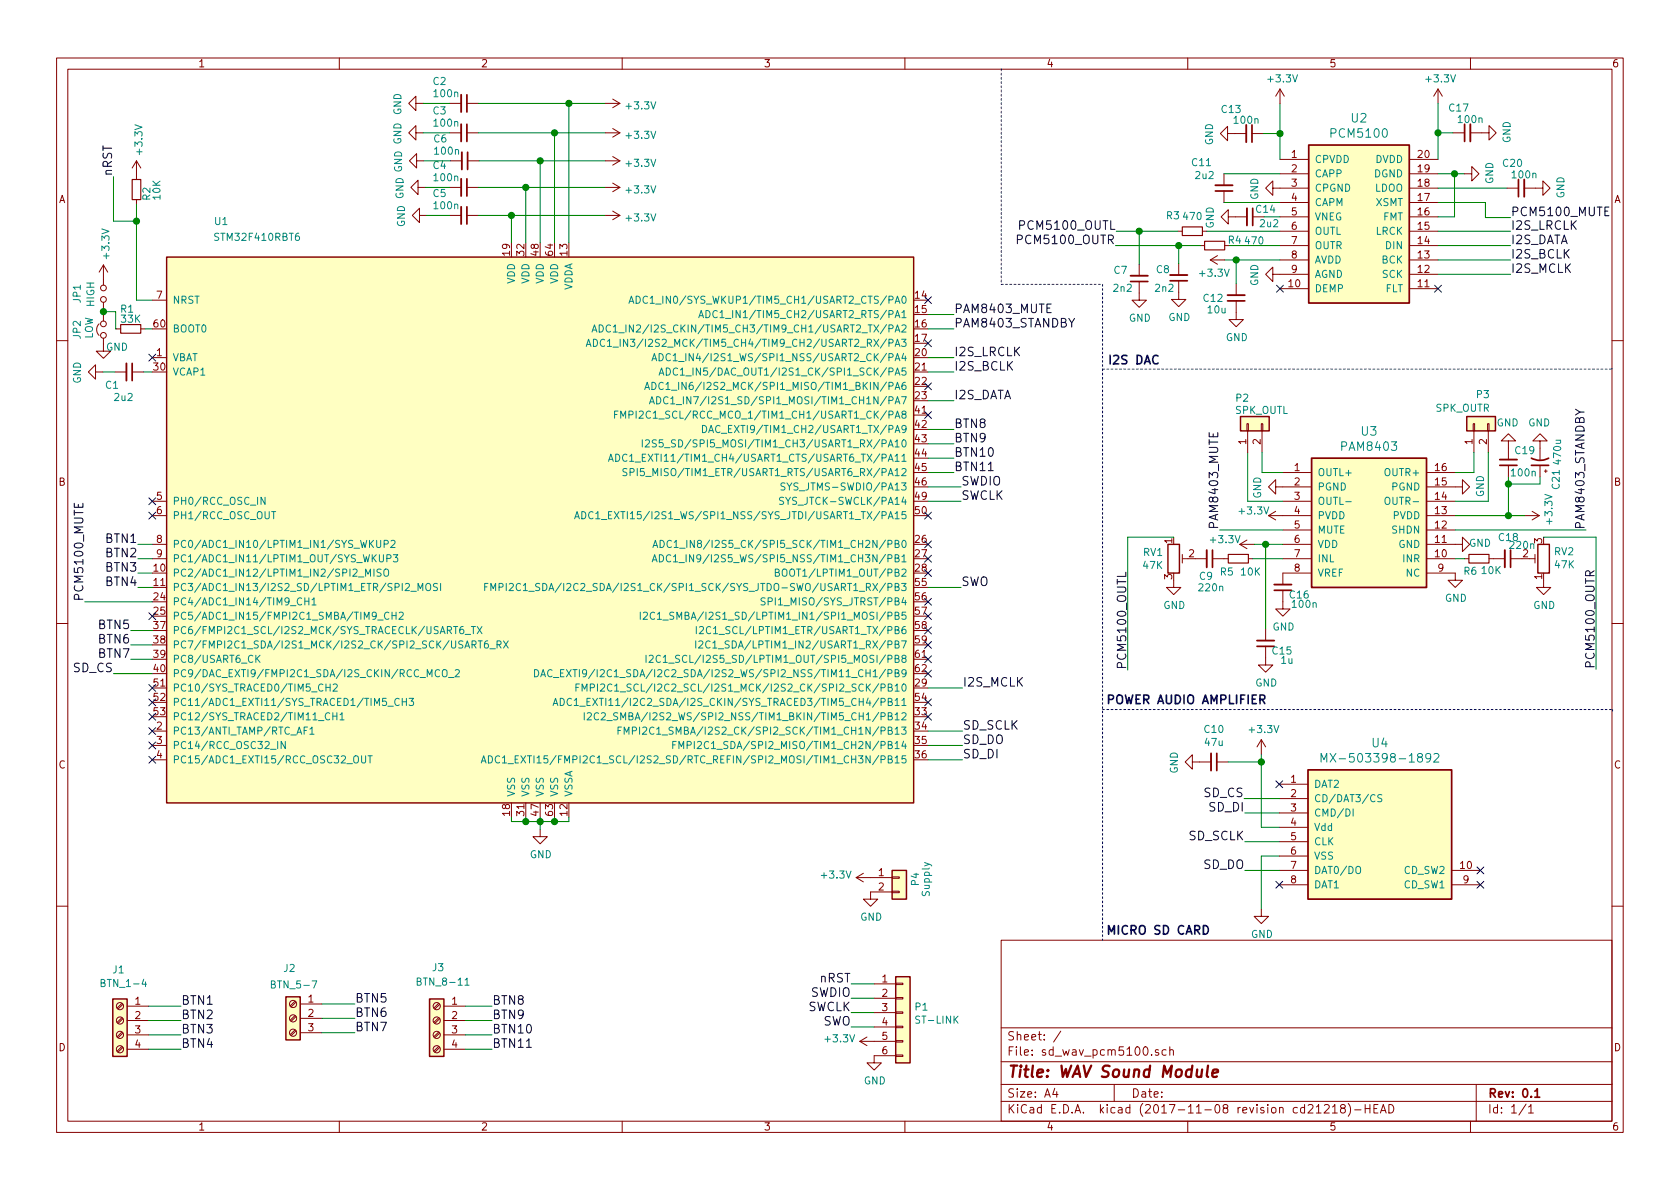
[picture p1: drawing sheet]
EESchema Schematic File Version 4
EELAYER 26 0
EELAYER END
$Descr A4 11693 8268
encoding utf-8
Sheet 1 1
Title "WAV Sound Module"
Date ""
Rev "0.1"
Comp ""
Comment1 ""
Comment2 ""
Comment3 ""
Comment4 ""
$EndDescr
$Comp
L sd_wav_pcm5100-archive:STM32F410RBTx U1
U 1 1
P 3760 3680
F 0 "U1" H 1540 5830 50  0000 C CNN
F 1 "STM32F410RBT6" H 1790 5720 50  0000 C CNN
F 2 "Housings_QFP:LQFP-64_10x10mm_Pitch0.5mm" H 3760 5766 50  0001 C CNN
F 3 "" H 3760 3680 50  0000 C CNN
	1    3760 3680
	1    0    0    -1  
$EndComp
$Comp
L sd_wav_pcm5100-archive:GND #PWR01
U 1 1
P 3760 5765
F 0 "#PWR01" H 3760 5515 50  0001 C CNN
F 1 "GND" H 3765 5592 50  0000 C CNN
F 2 "" H 3760 5765 50  0000 C CNN
F 3 "" H 3760 5765 50  0000 C CNN
	1    3760 5765
	1    0    0    -1  
$EndComp
Wire Wire Line
	3560 5680 3560 5710
Wire Wire Line
	3560 5710 3660 5710
Wire Wire Line
	3960 5710 3960 5680
Wire Wire Line
	3860 5680 3860 5710
Connection ~ 3860 5710
Wire Wire Line
	3760 5680 3760 5710
Connection ~ 3760 5710
Wire Wire Line
	3660 5680 3660 5710
Connection ~ 3660 5710
$Comp
L sd_wav_pcm5100-archive:MX-503398-1892 U4
U 1 1
P 9595 5765
F 0 "U4" H 9605 6370 60  0000 C CNN
F 1 "MX-503398-1892" H 9605 6264 60  0000 C CNN
F 2 "myfootprints:MX-503398-1892" H 8905 6080 60  0001 C CNN
F 3 "" H 8905 6080 60  0001 C CNN
	1    9595 5765
	1    0    0    -1  
$EndComp
$Comp
L sd_wav_pcm5100-archive:C_Small C5
U 1 1
P 3230 1490
F 0 "C5" V 3075 1320 50  0000 C CNN
F 1 "100n" V 3160 1365 50  0000 C CNN
F 2 "Capacitors_SMD:C_0603_HandSoldering" H 3230 1490 50  0001 C CNN
F 3 "" H 3230 1490 50  0000 C CNN
	1    3230 1490
	0    1    1    0   
$EndComp
$Comp
L sd_wav_pcm5100-archive:C_Small C4
U 1 1
P 3230 1295
F 0 "C4" V 3075 1125 50  0000 C CNN
F 1 "100n" V 3160 1170 50  0000 C CNN
F 2 "Capacitors_SMD:C_0603_HandSoldering" H 3230 1295 50  0001 C CNN
F 3 "" H 3230 1295 50  0000 C CNN
	1    3230 1295
	0    1    1    0   
$EndComp
$Comp
L sd_wav_pcm5100-archive:C_Small C6
U 1 1
P 3235 1110
F 0 "C6" V 3080 940 50  0000 C CNN
F 1 "100n" V 3165 985 50  0000 C CNN
F 2 "Capacitors_SMD:C_0603_HandSoldering" H 3235 1110 50  0001 C CNN
F 3 "" H 3235 1110 50  0000 C CNN
	1    3235 1110
	0    1    1    0   
$EndComp
$Comp
L sd_wav_pcm5100-archive:C_Small C3
U 1 1
P 3230 915
F 0 "C3" V 3075 745 50  0000 C CNN
F 1 "100n" V 3160 790 50  0000 C CNN
F 2 "Capacitors_SMD:C_0603_HandSoldering" H 3230 915 50  0001 C CNN
F 3 "" H 3230 915 50  0000 C CNN
	1    3230 915 
	0    1    1    0   
$EndComp
$Comp
L sd_wav_pcm5100-archive:GND #PWR02
U 1 1
P 2970 1490
F 0 "#PWR02" H 2970 1240 50  0001 C CNN
F 1 "GND" H 2975 1317 50  0000 C CNN
F 2 "" H 2970 1490 50  0000 C CNN
F 3 "" H 2970 1490 50  0000 C CNN
	1    2970 1490
	0    1    1    0   
$EndComp
$Comp
L sd_wav_pcm5100-archive:GND #PWR03
U 1 1
P 2960 1295
F 0 "#PWR03" H 2960 1045 50  0001 C CNN
F 1 "GND" H 2965 1122 50  0000 C CNN
F 2 "" H 2960 1295 50  0000 C CNN
F 3 "" H 2960 1295 50  0000 C CNN
	1    2960 1295
	0    1    1    0   
$EndComp
$Comp
L sd_wav_pcm5100-archive:GND #PWR04
U 1 1
P 2950 1110
F 0 "#PWR04" H 2950 860 50  0001 C CNN
F 1 "GND" H 2955 937 50  0000 C CNN
F 2 "" H 2950 1110 50  0000 C CNN
F 3 "" H 2950 1110 50  0000 C CNN
	1    2950 1110
	0    1    1    0   
$EndComp
$Comp
L sd_wav_pcm5100-archive:GND #PWR05
U 1 1
P 2945 915
F 0 "#PWR05" H 2945 665 50  0001 C CNN
F 1 "GND" H 2950 742 50  0000 C CNN
F 2 "" H 2945 915 50  0000 C CNN
F 3 "" H 2945 915 50  0000 C CNN
	1    2945 915 
	0    1    1    0   
$EndComp
$Comp
L sd_wav_pcm5100-archive:C_Small C2
U 1 1
P 3230 710
F 0 "C2" V 3075 540 50  0000 C CNN
F 1 "100n" V 3160 585 50  0000 C CNN
F 2 "Capacitors_SMD:C_0603_HandSoldering" H 3230 710 50  0001 C CNN
F 3 "" H 3230 710 50  0000 C CNN
	1    3230 710 
	0    1    1    0   
$EndComp
$Comp
L sd_wav_pcm5100-archive:GND #PWR06
U 1 1
P 2945 710
F 0 "#PWR06" H 2945 460 50  0001 C CNN
F 1 "GND" H 2950 537 50  0000 C CNN
F 2 "" H 2945 710 50  0000 C CNN
F 3 "" H 2945 710 50  0000 C CNN
	1    2945 710 
	0    1    1    0   
$EndComp
Wire Wire Line
	3130 710  2945 710 
Wire Wire Line
	2945 915  3130 915 
Wire Wire Line
	3135 1110 2950 1110
Wire Wire Line
	3130 1295 2960 1295
Wire Wire Line
	3130 1490 2970 1490
Wire Wire Line
	3330 1490 3560 1490
Wire Wire Line
	3560 1490 3560 1680
Wire Wire Line
	3330 1295 3660 1295
Wire Wire Line
	3660 1295 3660 1680
Wire Wire Line
	3335 1110 3760 1110
Wire Wire Line
	3760 1110 3760 1680
Wire Wire Line
	3860 1680 3860 915 
Wire Wire Line
	3330 915  3860 915 
Wire Wire Line
	3330 710  3960 710 
Wire Wire Line
	3960 710  3960 1680
$Comp
L sd_wav_pcm5100-archive:C_Small C1
U 1 1
P 900 2580
F 0 "C1" V 990 2460 50  0000 C CNN
F 1 "2u2" V 1075 2540 50  0000 C CNN
F 2 "Capacitors_SMD:C_0603_HandSoldering" H 900 2580 50  0001 C CNN
F 3 "" H 900 2580 50  0000 C CNN
	1    900  2580
	0    1    1    0   
$EndComp
Wire Wire Line
	1060 2580 1000 2580
$Comp
L sd_wav_pcm5100-archive:GND #PWR07
U 1 1
P 715 2580
F 0 "#PWR07" H 715 2330 50  0001 C CNN
F 1 "GND" H 720 2407 50  0000 C CNN
F 2 "" H 715 2580 50  0000 C CNN
F 3 "" H 715 2580 50  0000 C CNN
	1    715  2580
	0    1    1    0   
$EndComp
Wire Wire Line
	800  2580 715  2580
$Comp
L sd_wav_pcm5100-archive:PCM5100 U2
U 1 1
P 9460 1550
F 0 "U2" H 9460 2290 60  0000 C CNN
F 1 "PCM5100" H 9460 2184 60  0000 C CNN
F 2 "Housings_SSOP:TSSOP-20_4.4x6.5mm_Pitch0.65mm" H 8910 2000 60  0001 C CNN
F 3 "" H 8910 2000 60  0001 C CNN
	1    9460 1550
	1    0    0    -1  
$EndComp
NoConn ~ 8905 5450
NoConn ~ 8905 6150
Wire Wire Line
	8905 5550 8660 5550
Text Label 8660 5550 2    60   ~ 0
SD_CS
Wire Wire Line
	8905 5650 8665 5650
Wire Wire Line
	8780 5750 8905 5750
Wire Wire Line
	8780 5240 8780 5295
Wire Wire Line
	8905 5850 8665 5850
Wire Wire Line
	8905 5950 8780 5950
Wire Wire Line
	8905 6050 8665 6050
Text Label 8665 5650 2    60   ~ 0
SD_DI
Text Label 8665 5850 2    60   ~ 0
SD_SCLK
Text Label 8665 6050 2    60   ~ 0
SD_DO
Wire Wire Line
	8780 5950 8780 6320
$Comp
L sd_wav_pcm5100-archive:GND #PWR08
U 1 1
P 8780 6320
F 0 "#PWR08" H 8780 6070 50  0001 C CNN
F 1 "GND" H 8785 6147 50  0000 C CNN
F 2 "" H 8780 6320 50  0000 C CNN
F 3 "" H 8780 6320 50  0000 C CNN
	1    8780 6320
	1    0    0    -1  
$EndComp
$Comp
L sd_wav_pcm5100-archive:+3.3V #PWR09
U 1 1
P 8780 5240
F 0 "#PWR09" H 8780 5090 50  0001 C CNN
F 1 "+3.3V" H 8795 5413 50  0000 C CNN
F 2 "" H 8780 5240 50  0000 C CNN
F 3 "" H 8780 5240 50  0000 C CNN
	1    8780 5240
	1    0    0    -1  
$EndComp
Wire Wire Line
	1060 4680 790  4680
Text Label 790  4680 2    60   ~ 0
SD_CS
Wire Wire Line
	6460 5280 6700 5280
Text Label 6700 5280 0    60   ~ 0
SD_DI
Wire Wire Line
	6460 5180 6700 5180
Text Label 6700 5180 0    60   ~ 0
SD_DO
Wire Wire Line
	6460 5080 6700 5080
Text Label 6700 5080 0    60   ~ 0
SD_SCLK
Connection ~ 3560 1490
Connection ~ 3660 1295
Connection ~ 3760 1110
Connection ~ 3860 915 
Connection ~ 3960 710 
$Comp
L sd_wav_pcm5100-archive:+3.3V #PWR010
U 1 1
P 4215 710
F 0 "#PWR010" H 4215 560 50  0001 C CNN
F 1 "+3.3V" V 4230 838 50  0000 L CNN
F 2 "" H 4215 710 50  0000 C CNN
F 3 "" H 4215 710 50  0000 C CNN
	1    4215 710 
	0    1    1    0   
$EndComp
$Comp
L sd_wav_pcm5100-archive:+3.3V #PWR011
U 1 1
P 4215 915
F 0 "#PWR011" H 4215 765 50  0001 C CNN
F 1 "+3.3V" V 4230 1043 50  0000 L CNN
F 2 "" H 4215 915 50  0000 C CNN
F 3 "" H 4215 915 50  0000 C CNN
	1    4215 915 
	0    1    1    0   
$EndComp
$Comp
L sd_wav_pcm5100-archive:+3.3V #PWR012
U 1 1
P 4215 1110
F 0 "#PWR012" H 4215 960 50  0001 C CNN
F 1 "+3.3V" V 4230 1238 50  0000 L CNN
F 2 "" H 4215 1110 50  0000 C CNN
F 3 "" H 4215 1110 50  0000 C CNN
	1    4215 1110
	0    1    1    0   
$EndComp
$Comp
L sd_wav_pcm5100-archive:+3.3V #PWR013
U 1 1
P 4215 1295
F 0 "#PWR013" H 4215 1145 50  0001 C CNN
F 1 "+3.3V" V 4230 1423 50  0000 L CNN
F 2 "" H 4215 1295 50  0000 C CNN
F 3 "" H 4215 1295 50  0000 C CNN
	1    4215 1295
	0    1    1    0   
$EndComp
$Comp
L sd_wav_pcm5100-archive:+3.3V #PWR014
U 1 1
P 4215 1490
F 0 "#PWR014" H 4215 1340 50  0001 C CNN
F 1 "+3.3V" V 4230 1618 50  0000 L CNN
F 2 "" H 4215 1490 50  0000 C CNN
F 3 "" H 4215 1490 50  0000 C CNN
	1    4215 1490
	0    1    1    0   
$EndComp
$Comp
L sd_wav_pcm5100-archive:PAM8403 U3
U 1 1
P 9530 3630
F 0 "U3" H 9530 4270 60  0000 C CNN
F 1 "PAM8403" H 9530 4164 60  0000 C CNN
F 2 "myfootprints:SOP16L" H 8930 3980 60  0001 C CNN
F 3 "" H 8930 3980 60  0001 C CNN
	1    9530 3630
	1    0    0    -1  
$EndComp
$Comp
L sd_wav_pcm5100-archive:C_Small C10
U 1 1
P 8450 5295
F 0 "C10" V 8221 5295 50  0000 C CNN
F 1 "47u" V 8312 5295 50  0000 C CNN
F 2 "Capacitors_SMD:C_0805_HandSoldering" H 8450 5295 50  0001 C CNN
F 3 "" H 8450 5295 50  0000 C CNN
	1    8450 5295
	0    1    1    0   
$EndComp
Wire Wire Line
	8550 5295 8780 5295
Connection ~ 8780 5295
$Comp
L sd_wav_pcm5100-archive:GND #PWR015
U 1 1
P 8350 5295
F 0 "#PWR015" H 8350 5045 50  0001 C CNN
F 1 "GND" H 8355 5122 50  0000 C CNN
F 2 "" H 8350 5295 50  0000 C CNN
F 3 "" H 8350 5295 50  0000 C CNN
	1    8350 5295
	0    1    1    0   
$EndComp
$Comp
L sd_wav_pcm5100-archive:C_Small C13
U 1 1
P 8695 920
F 0 "C13" V 8525 795 50  0000 C CNN
F 1 "100n" V 8600 900 50  0000 C CNN
F 2 "Capacitors_SMD:C_0603_HandSoldering" H 8695 920 50  0001 C CNN
F 3 "" H 8695 920 50  0000 C CNN
	1    8695 920 
	0    1    1    0   
$EndComp
Wire Wire Line
	8910 710  8910 920 
$Comp
L sd_wav_pcm5100-archive:+3.3V #PWR016
U 1 1
P 8910 710
F 0 "#PWR016" H 8910 560 50  0001 C CNN
F 1 "+3.3V" H 8925 883 50  0000 C CNN
F 2 "" H 8910 710 50  0000 C CNN
F 3 "" H 8910 710 50  0000 C CNN
	1    8910 710 
	1    0    0    -1  
$EndComp
Wire Wire Line
	8795 920  8910 920 
Connection ~ 8910 920 
$Comp
L sd_wav_pcm5100-archive:GND #PWR017
U 1 1
P 8595 920
F 0 "#PWR017" H 8595 670 50  0001 C CNN
F 1 "GND" H 8600 747 50  0000 C CNN
F 2 "" H 8595 920 50  0000 C CNN
F 3 "" H 8595 920 50  0000 C CNN
	1    8595 920 
	0    1    1    0   
$EndComp
$Comp
L sd_wav_pcm5100-archive:GND #PWR018
U 1 1
P 8910 1300
F 0 "#PWR018" H 8910 1050 50  0001 C CNN
F 1 "GND" H 8915 1127 50  0000 C CNN
F 2 "" H 8910 1300 50  0000 C CNN
F 3 "" H 8910 1300 50  0000 C CNN
	1    8910 1300
	0    1    1    0   
$EndComp
$Comp
L sd_wav_pcm5100-archive:GND #PWR019
U 1 1
P 8910 1900
F 0 "#PWR019" H 8910 1650 50  0001 C CNN
F 1 "GND" H 8915 1727 50  0000 C CNN
F 2 "" H 8910 1900 50  0000 C CNN
F 3 "" H 8910 1900 50  0000 C CNN
	1    8910 1900
	0    1    1    0   
$EndComp
$Comp
L sd_wav_pcm5100-archive:C_Small C14
U 1 1
P 8700 1500
F 0 "C14" V 8645 1610 50  0000 C CNN
F 1 "2u2" V 8745 1635 50  0000 C CNN
F 2 "Capacitors_SMD:C_0603_HandSoldering" H 8700 1500 50  0001 C CNN
F 3 "" H 8700 1500 50  0000 C CNN
	1    8700 1500
	0    1    1    0   
$EndComp
Wire Wire Line
	8800 1500 8910 1500
$Comp
L sd_wav_pcm5100-archive:C_Small C11
U 1 1
P 8520 1300
F 0 "C11" H 8675 1125 50  0000 C CNN
F 1 "2u2" H 8655 1215 50  0000 C CNN
F 2 "Capacitors_SMD:C_0603_HandSoldering" H 8520 1300 50  0001 C CNN
F 3 "" H 8520 1300 50  0000 C CNN
	1    8520 1300
	-1   0    0    1   
$EndComp
$Comp
L sd_wav_pcm5100-archive:GND #PWR020
U 1 1
P 8600 1500
F 0 "#PWR020" H 8600 1250 50  0001 C CNN
F 1 "GND" H 8605 1327 50  0000 C CNN
F 2 "" H 8600 1500 50  0000 C CNN
F 3 "" H 8600 1500 50  0000 C CNN
	1    8600 1500
	0    1    1    0   
$EndComp
Wire Wire Line
	8520 1400 8910 1400
Wire Wire Line
	8520 1200 8910 1200
Wire Wire Line
	10010 1500 10125 1500
Wire Wire Line
	10125 1500 10125 1200
Wire Wire Line
	10010 1200 10125 1200
$Comp
L sd_wav_pcm5100-archive:+3.3V #PWR021
U 1 1
P 10010 710
F 0 "#PWR021" H 10010 560 50  0001 C CNN
F 1 "+3.3V" H 10025 883 50  0000 C CNN
F 2 "" H 10010 710 50  0000 C CNN
F 3 "" H 10010 710 50  0000 C CNN
	1    10010 710 
	1    0    0    -1  
$EndComp
Wire Wire Line
	10010 710  10010 915 
$Comp
L sd_wav_pcm5100-archive:C_Small C17
U 1 1
P 10215 915
F 0 "C17" V 10040 975 50  0000 C CNN
F 1 "100n" V 10120 895 50  0000 C CNN
F 2 "Capacitors_SMD:C_0603_HandSoldering" H 10215 915 50  0001 C CNN
F 3 "" H 10215 915 50  0000 C CNN
	1    10215 915 
	0    -1   1    0   
$EndComp
Wire Wire Line
	10115 915  10010 915 
Connection ~ 10010 915 
$Comp
L sd_wav_pcm5100-archive:GND #PWR022
U 1 1
P 10315 915
F 0 "#PWR022" H 10315 665 50  0001 C CNN
F 1 "GND" H 10320 742 50  0000 C CNN
F 2 "" H 10315 915 50  0000 C CNN
F 3 "" H 10315 915 50  0000 C CNN
	1    10315 915 
	0    -1   -1   0   
$EndComp
$Comp
L sd_wav_pcm5100-archive:GND #PWR023
U 1 1
P 10195 1200
F 0 "#PWR023" H 10195 950 50  0001 C CNN
F 1 "GND" H 10200 1027 50  0000 C CNN
F 2 "" H 10195 1200 50  0000 C CNN
F 3 "" H 10195 1200 50  0000 C CNN
	1    10195 1200
	0    -1   -1   0   
$EndComp
Connection ~ 10125 1200
Wire Wire Line
	10010 1300 10490 1300
$Comp
L sd_wav_pcm5100-archive:C_Small C20
U 1 1
P 10590 1300
F 0 "C20" V 10415 1360 50  0000 C CNN
F 1 "100n" V 10495 1280 50  0000 C CNN
F 2 "Capacitors_SMD:C_0603_HandSoldering" H 10590 1300 50  0001 C CNN
F 3 "" H 10590 1300 50  0000 C CNN
	1    10590 1300
	0    -1   1    0   
$EndComp
$Comp
L sd_wav_pcm5100-archive:GND #PWR024
U 1 1
P 10690 1300
F 0 "#PWR024" H 10690 1050 50  0001 C CNN
F 1 "GND" H 10695 1127 50  0000 C CNN
F 2 "" H 10690 1300 50  0000 C CNN
F 3 "" H 10690 1300 50  0000 C CNN
	1    10690 1300
	0    -1   -1   0   
$EndComp
NoConn ~ 10010 2000
NoConn ~ 8910 2000
Wire Wire Line
	10010 1400 10340 1400
Wire Wire Line
	10340 1400 10340 1505
Wire Wire Line
	10340 1505 10515 1505
Wire Wire Line
	10010 1600 10515 1600
Wire Wire Line
	10010 1700 10515 1700
Wire Wire Line
	10010 1800 10515 1800
Wire Wire Line
	10010 1900 10515 1900
Text Label 10515 1505 0    60   ~ 0
PCM5100_MUTE
Text Label 10515 1600 0    60   ~ 0
I2S_LRCLK
Text Label 10515 1700 0    60   ~ 0
I2S_DATA
Text Label 10515 1800 0    60   ~ 0
I2S_BCLK
Text Label 10515 1900 0    60   ~ 0
I2S_MCLK
$Comp
L sd_wav_pcm5100-archive:R_Small R3
U 1 1
P 8300 1600
F 0 "R3" V 8190 1465 50  0000 C CNN
F 1 "470" V 8195 1600 50  0000 C CNN
F 2 "Resistors_SMD:R_0603_HandSoldering" H 8300 1600 50  0001 C CNN
F 3 "" H 8300 1600 50  0000 C CNN
	1    8300 1600
	0    1    1    0   
$EndComp
$Comp
L sd_wav_pcm5100-archive:R_Small R4
U 1 1
P 8455 1700
F 0 "R4" V 8415 1840 50  0000 C CNN
F 1 "470" V 8420 1975 50  0000 C CNN
F 2 "Resistors_SMD:R_0603_HandSoldering" H 8455 1700 50  0001 C CNN
F 3 "" H 8455 1700 50  0000 C CNN
	1    8455 1700
	0    1    1    0   
$EndComp
Wire Wire Line
	8400 1600 8910 1600
Wire Wire Line
	8910 1700 8555 1700
$Comp
L sd_wav_pcm5100-archive:C_Small C12
U 1 1
P 8605 2065
F 0 "C12" H 8765 2070 50  0000 C CNN
F 1 "10u" H 8740 2150 50  0000 C CNN
F 2 "Capacitors_SMD:C_0603_HandSoldering" H 8605 2065 50  0001 C CNN
F 3 "" H 8605 2065 50  0000 C CNN
	1    8605 2065
	-1   0    0    1   
$EndComp
Wire Wire Line
	8525 1800 8605 1800
Wire Wire Line
	8605 1800 8605 1965
$Comp
L sd_wav_pcm5100-archive:GND #PWR025
U 1 1
P 8605 2165
F 0 "#PWR025" H 8605 1915 50  0001 C CNN
F 1 "GND" H 8610 1992 50  0000 C CNN
F 2 "" H 8605 2165 50  0000 C CNN
F 3 "" H 8605 2165 50  0000 C CNN
	1    8605 2165
	1    0    0    -1  
$EndComp
$Comp
L sd_wav_pcm5100-archive:+3.3V #PWR026
U 1 1
P 8525 1800
F 0 "#PWR026" H 8525 1650 50  0001 C CNN
F 1 "+3.3V" V 8430 1875 50  0000 C CNN
F 2 "" H 8525 1800 50  0000 C CNN
F 3 "" H 8525 1800 50  0000 C CNN
	1    8525 1800
	0    -1   -1   0   
$EndComp
Connection ~ 8605 1800
$Comp
L sd_wav_pcm5100-archive:C_Small C8
U 1 1
P 8205 1925
F 0 "C8" H 8315 1870 50  0000 C CNN
F 1 "2n2" H 8305 2000 50  0000 C CNN
F 2 "Capacitors_SMD:C_0603_HandSoldering" H 8205 1925 50  0001 C CNN
F 3 "" H 8205 1925 50  0000 C CNN
	1    8205 1925
	-1   0    0    1   
$EndComp
$Comp
L sd_wav_pcm5100-archive:C_Small C7
U 1 1
P 7930 1930
F 0 "C7" H 8060 1875 50  0000 C CNN
F 1 "2n2" H 8045 2000 50  0000 C CNN
F 2 "Capacitors_SMD:C_0603_HandSoldering" H 7930 1930 50  0001 C CNN
F 3 "" H 7930 1930 50  0000 C CNN
	1    7930 1930
	-1   0    0    1   
$EndComp
Wire Wire Line
	7765 1700 8205 1700
Wire Wire Line
	8205 1700 8205 1825
Wire Wire Line
	7770 1600 7930 1600
Wire Wire Line
	7930 1600 7930 1830
$Comp
L sd_wav_pcm5100-archive:GND #PWR027
U 1 1
P 8205 2025
F 0 "#PWR027" H 8205 1775 50  0001 C CNN
F 1 "GND" H 8210 1852 50  0000 C CNN
F 2 "" H 8205 2025 50  0000 C CNN
F 3 "" H 8205 2025 50  0000 C CNN
	1    8205 2025
	1    0    0    -1  
$EndComp
$Comp
L sd_wav_pcm5100-archive:GND #PWR028
U 1 1
P 7930 2030
F 0 "#PWR028" H 7930 1780 50  0001 C CNN
F 1 "GND" H 7935 1857 50  0000 C CNN
F 2 "" H 7930 2030 50  0000 C CNN
F 3 "" H 7930 2030 50  0000 C CNN
	1    7930 2030
	1    0    0    -1  
$EndComp
Connection ~ 8205 1700
Connection ~ 7930 1600
Text Label 7770 1600 2    60   ~ 0
PCM5100_OUTL
Text Label 7765 1700 2    60   ~ 0
PCM5100_OUTR
Wire Wire Line
	6460 4780 6700 4780
Text Label 6700 4780 0    60   ~ 0
I2S_MCLK
Wire Wire Line
	1060 4180 590  4180
Text Label 590  4180 1    60   ~ 0
PCM5100_MUTE
Wire Wire Line
	6460 2480 6640 2480
Wire Wire Line
	6460 2580 6640 2580
Wire Wire Line
	6460 2780 6640 2780
Text Label 6640 2480 0    60   ~ 0
I2S_LRCLK
Text Label 6640 2580 0    60   ~ 0
I2S_BCLK
Text Label 6640 2780 0    60   ~ 0
I2S_DATA
Text Label 6640 2280 0    60   ~ 0
PAM8403_STANDBY
$Comp
L sd_wav_pcm5100-archive:C_Small C16
U 1 1
P 8930 4080
F 0 "C16" H 8815 4135 50  0000 C CNN
F 1 "100n" H 8780 4200 50  0000 C CNN
F 2 "Capacitors_SMD:C_0603_HandSoldering" H 8930 4080 50  0001 C CNN
F 3 "" H 8930 4080 50  0000 C CNN
	1    8930 4080
	-1   0    0    1   
$EndComp
$Comp
L sd_wav_pcm5100-archive:GND #PWR029
U 1 1
P 8930 4180
F 0 "#PWR029" H 8930 3930 50  0001 C CNN
F 1 "GND" H 8935 4007 50  0000 C CNN
F 2 "" H 8930 4180 50  0000 C CNN
F 3 "" H 8930 4180 50  0000 C CNN
	1    8930 4180
	1    0    0    -1  
$EndComp
$Comp
L sd_wav_pcm5100-archive:C_Small C9
U 1 1
P 8420 3880
F 0 "C9" V 8540 3855 50  0000 C CNN
F 1 "220n" V 8620 3890 50  0000 C CNN
F 2 "Capacitors_SMD:C_0603_HandSoldering" H 8420 3880 50  0001 C CNN
F 3 "" H 8420 3880 50  0000 C CNN
	1    8420 3880
	0    1    1    0   
$EndComp
$Comp
L sd_wav_pcm5100-archive:R_Small R5
U 1 1
P 8620 3880
F 0 "R5" V 8710 3800 50  0000 C CNN
F 1 "10K" V 8710 3965 50  0000 C CNN
F 2 "Resistors_SMD:R_0603_HandSoldering" H 8620 3880 50  0001 C CNN
F 3 "" H 8620 3880 50  0000 C CNN
	1    8620 3880
	0    1    1    0   
$EndComp
Wire Wire Line
	8720 3880 8930 3880
$Comp
L sd_wav_pcm5100-archive:R_Small R6
U 1 1
P 10295 3880
F 0 "R6" V 10380 3820 50  0000 C CNN
F 1 "10K" V 10375 3965 50  0000 C CNN
F 2 "Resistors_SMD:R_0603_HandSoldering" H 10295 3880 50  0001 C CNN
F 3 "" H 10295 3880 50  0000 C CNN
	1    10295 3880
	0    1    1    0   
$EndComp
$Comp
L sd_wav_pcm5100-archive:C_Small C18
U 1 1
P 10495 3880
F 0 "C18" V 10345 3885 50  0000 C CNN
F 1 "220n" V 10400 3980 50  0000 C CNN
F 2 "Capacitors_SMD:C_0603_HandSoldering" H 10495 3880 50  0001 C CNN
F 3 "" H 10495 3880 50  0000 C CNN
	1    10495 3880
	0    1    1    0   
$EndComp
Wire Wire Line
	10195 3880 10130 3880
$Comp
L sd_wav_pcm5100-archive:POT_TRIM RV1
U 1 1
P 8170 3880
F 0 "RV1" H 8100 3926 50  0000 R CNN
F 1 "47K" H 8100 3835 50  0000 R CNN
F 2 "myfootprints:TC-33X-2" H 8170 3880 50  0001 C CNN
F 3 "" H 8170 3880 50  0000 C CNN
	1    8170 3880
	1    0    0    -1  
$EndComp
$Comp
L sd_wav_pcm5100-archive:GND #PWR030
U 1 1
P 8170 4030
F 0 "#PWR030" H 8170 3780 50  0001 C CNN
F 1 "GND" H 8175 3857 50  0000 C CNN
F 2 "" H 8170 4030 50  0000 C CNN
F 3 "" H 8170 4030 50  0000 C CNN
	1    8170 4030
	1    0    0    -1  
$EndComp
$Comp
L sd_wav_pcm5100-archive:POT_TRIM RV2
U 1 1
P 10745 3880
F 0 "RV2" H 10675 3834 50  0000 R CNN
F 1 "47K" H 10675 3925 50  0000 R CNN
F 2 "myfootprints:TC-33X-2" H 10745 3880 50  0001 C CNN
F 3 "" H 10745 3880 50  0000 C CNN
	1    10745 3880
	-1   0    0    1   
$EndComp
$Comp
L sd_wav_pcm5100-archive:GND #PWR031
U 1 1
P 10745 4030
F 0 "#PWR031" H 10745 3780 50  0001 C CNN
F 1 "GND" H 10750 3857 50  0000 C CNN
F 2 "" H 10745 4030 50  0000 C CNN
F 3 "" H 10745 4030 50  0000 C CNN
	1    10745 4030
	1    0    0    -1  
$EndComp
Wire Wire Line
	8930 3680 8490 3680
Wire Wire Line
	10130 3680 11040 3680
Text Label 11040 3680 1    60   ~ 0
PAM8403_STANDBY
Wire Wire Line
	6460 2280 6640 2280
Text Label 8490 3680 1    60   ~ 0
PAM8403_MUTE
Wire Wire Line
	6460 2180 6640 2180
Text Label 6640 2180 0    60   ~ 0
PAM8403_MUTE
$Comp
L sd_wav_pcm5100-archive:GND #PWR032
U 1 1
P 8930 3380
F 0 "#PWR032" H 8930 3130 50  0001 C CNN
F 1 "GND" H 8935 3207 50  0000 C CNN
F 2 "" H 8930 3380 50  0000 C CNN
F 3 "" H 8930 3380 50  0000 C CNN
	1    8930 3380
	0    1    1    0   
$EndComp
$Comp
L sd_wav_pcm5100-archive:GND #PWR033
U 1 1
P 10130 3380
F 0 "#PWR033" H 10130 3130 50  0001 C CNN
F 1 "GND" H 10135 3207 50  0000 C CNN
F 2 "" H 10130 3380 50  0000 C CNN
F 3 "" H 10130 3380 50  0000 C CNN
	1    10130 3380
	0    -1   -1   0   
$EndComp
$Comp
L sd_wav_pcm5100-archive:GND #PWR034
U 1 1
P 10130 3780
F 0 "#PWR034" H 10130 3530 50  0001 C CNN
F 1 "GND" V 10135 3607 50  0000 C CNN
F 2 "" H 10130 3780 50  0000 C CNN
F 3 "" H 10130 3780 50  0000 C CNN
	1    10130 3780
	0    -1   -1   0   
$EndComp
$Comp
L sd_wav_pcm5100-archive:+3.3V #PWR035
U 1 1
P 10615 3580
F 0 "#PWR035" H 10615 3430 50  0001 C CNN
F 1 "+3.3V" H 10575 3750 50  0000 C CNN
F 2 "" H 10615 3580 50  0000 C CNN
F 3 "" H 10615 3580 50  0000 C CNN
	1    10615 3580
	0    1    1    0   
$EndComp
$Comp
L sd_wav_pcm5100-archive:+3.3V #PWR036
U 1 1
P 8930 3580
F 0 "#PWR036" H 8930 3430 50  0001 C CNN
F 1 "+3.3V" V 8960 3785 50  0000 C CNN
F 2 "" H 8930 3580 50  0000 C CNN
F 3 "" H 8930 3580 50  0000 C CNN
	1    8930 3580
	0    -1   -1   0   
$EndComp
$Comp
L sd_wav_pcm5100-archive:+3.3V #PWR037
U 1 1
P 8730 3780
F 0 "#PWR037" H 8730 3630 50  0001 C CNN
F 1 "+3.3V" V 8760 3985 50  0000 C CNN
F 2 "" H 8730 3780 50  0000 C CNN
F 3 "" H 8730 3780 50  0000 C CNN
	1    8730 3780
	0    -1   -1   0   
$EndComp
$Comp
L sd_wav_pcm5100-archive:GND #PWR038
U 1 1
P 10130 3980
F 0 "#PWR038" H 10130 3730 50  0001 C CNN
F 1 "GND" H 10135 3807 50  0000 C CNN
F 2 "" H 10130 3980 50  0000 C CNN
F 3 "" H 10130 3980 50  0000 C CNN
	1    10130 3980
	1    0    0    -1  
$EndComp
$Comp
L sd_wav_pcm5100-archive:C_Small C15
U 1 1
P 8810 4470
F 0 "C15" H 8695 4525 50  0000 C CNN
F 1 "1u" H 8660 4590 50  0000 C CNN
F 2 "Capacitors_SMD:C_0603_HandSoldering" H 8810 4470 50  0001 C CNN
F 3 "" H 8810 4470 50  0000 C CNN
	1    8810 4470
	-1   0    0    1   
$EndComp
Wire Wire Line
	8730 3780 8810 3780
Wire Wire Line
	8810 4370 8810 3780
Connection ~ 8810 3780
$Comp
L sd_wav_pcm5100-archive:GND #PWR039
U 1 1
P 8810 4570
F 0 "#PWR039" H 8810 4320 50  0001 C CNN
F 1 "GND" H 8815 4397 50  0000 C CNN
F 2 "" H 8810 4570 50  0000 C CNN
F 3 "" H 8810 4570 50  0000 C CNN
	1    8810 4570
	1    0    0    -1  
$EndComp
$Comp
L sd_wav_pcm5100-archive:CP1_Small C21
U 1 1
P 10720 3210
F 0 "C21" V 10605 3405 50  0000 R CNN
F 1 "470u" V 10595 3235 50  0000 R CNN
F 2 "Capacitors_Tantalum_SMD:Tantalum_Case-D_EIA-7343-31_Hand" H 10720 3210 50  0001 C CNN
F 3 "" H 10720 3210 50  0000 C CNN
	1    10720 3210
	-1   0    0    1   
$EndComp
Wire Wire Line
	10130 3580 10500 3580
Wire Wire Line
	10720 3310 10720 3360
$Comp
L sd_wav_pcm5100-archive:C_Small C19
U 1 1
P 10500 3210
F 0 "C19" H 10385 3130 50  0000 C CNN
F 1 "100n" H 10395 3285 50  0000 C CNN
F 2 "Capacitors_SMD:C_0603_HandSoldering" H 10500 3210 50  0001 C CNN
F 3 "" H 10500 3210 50  0000 C CNN
	1    10500 3210
	-1   0    0    1   
$EndComp
$Comp
L sd_wav_pcm5100-archive:GND #PWR040
U 1 1
P 10500 3110
F 0 "#PWR040" H 10500 2860 50  0001 C CNN
F 1 "GND" H 10505 2937 50  0000 C CNN
F 2 "" H 10500 3110 50  0000 C CNN
F 3 "" H 10500 3110 50  0000 C CNN
	1    10500 3110
	-1   0    0    1   
$EndComp
$Comp
L sd_wav_pcm5100-archive:GND #PWR041
U 1 1
P 10720 3110
F 0 "#PWR041" H 10720 2860 50  0001 C CNN
F 1 "GND" H 10725 2937 50  0000 C CNN
F 2 "" H 10720 3110 50  0000 C CNN
F 3 "" H 10720 3110 50  0000 C CNN
	1    10720 3110
	-1   0    0    1   
$EndComp
Wire Wire Line
	10500 3310 10500 3360
Wire Wire Line
	10720 3360 10500 3360
Wire Wire Line
	8170 3730 7850 3730
Wire Wire Line
	7850 3730 7850 4655
Wire Wire Line
	10745 3730 11110 3730
Text Label 7850 4655 1    60   ~ 0
PCM5100_OUTL
Wire Wire Line
	8930 3480 8685 3480
Wire Wire Line
	8685 3480 8685 3140
Wire Wire Line
	10130 3480 10360 3480
Connection ~ 10500 3580
Connection ~ 10500 3360
$Comp
L sd_wav_pcm5100-archive:Conn_01x02 P2
U 1 1
P 8685 2940
F 0 "P2" V 8860 3030 50  0000 R CNN
F 1 "SPK_OUTL" V 8775 3030 50  0000 R CNN
F 2 "Pin_Headers:Pin_Header_Straight_1x02" H 8685 2940 50  0001 C CNN
F 3 "" H 8685 2940 50  0000 C CNN
	1    8685 2940
	0    -1   -1   0   
$EndComp
Wire Wire Line
	8930 3280 8785 3280
Wire Wire Line
	8785 3280 8785 3140
$Comp
L sd_wav_pcm5100-archive:Conn_01x02 P3
U 1 1
P 10260 2940
F 0 "P3" V 10460 2930 50  0000 R CNN
F 1 "SPK_OUTR" V 10365 3210 50  0000 R CNN
F 2 "Pin_Headers:Pin_Header_Straight_1x02" H 10260 2940 50  0001 C CNN
F 3 "" H 10260 2940 50  0000 C CNN
	1    10260 2940
	0    -1   -1   0   
$EndComp
Wire Wire Line
	10360 3480 10360 3140
Wire Wire Line
	10130 3280 10260 3280
Wire Wire Line
	10260 3280 10260 3140
Wire Notes Line
	6970 470  6970 1970
Wire Notes Line
	6970 1970 7675 1970
Wire Notes Line
	7675 1970 7675 6535
Wire Notes Line
	7675 4930 11225 4930
Wire Notes Line
	11225 4930 11225 4940
Wire Notes Line
	7675 2560 11220 2560
Wire Notes Line
	11220 2560 11220 2555
Text Notes 7705 2540 0    60   ~ 12
I2S DAC
Text Notes 7695 4905 0    60   ~ 12
POWER AUDIO AMPLIFIER
Wire Wire Line
	11110 3730 11110 4650
Text Label 11110 4650 1    60   ~ 0
PCM5100_OUTR
Text Notes 7695 6510 0    60   ~ 12
MICRO SD CARD
$Comp
L sd_wav_pcm5100-archive:Jumper_NO_Small JP1
U 1 1
P 720 2035
F 0 "JP1" H 720 2220 50  0000 C CNN
F 1 "HIGH" H 715 2125 50  0000 C CNN
F 2 "Resistors_SMD:R_0603_HandSoldering" H 720 2035 50  0001 C CNN
F 3 "" H 720 2035 50  0000 C CNN
	1    720  2035
	0    -1   -1   0   
$EndComp
Wire Wire Line
	720  2135 720  2160
Wire Wire Line
	805  2280 805  2160
Wire Wire Line
	805  2160 720  2160
Connection ~ 720  2160
$Comp
L sd_wav_pcm5100-archive:GND #PWR042
U 1 1
P 720 2385
F 0 "#PWR042" H 720 2135 50  0001 C CNN
F 1 "GND" H 815 2365 50  0000 C CNN
F 2 "" H 720 2385 50  0000 C CNN
F 3 "" H 720 2385 50  0000 C CNN
	1    720  2385
	1    0    0    -1  
$EndComp
$Comp
L sd_wav_pcm5100-archive:+3.3V #PWR043
U 1 1
P 720 1935
F 0 "#PWR043" H 720 1785 50  0001 C CNN
F 1 "+3.3V" V 735 2063 50  0000 L CNN
F 2 "" H 720 1935 50  0000 C CNN
F 3 "" H 720 1935 50  0000 C CNN
	1    720  1935
	1    0    0    -1  
$EndComp
$Comp
L sd_wav_pcm5100-archive:R_Small R1
U 1 1
P 910 2280
F 0 "R1" V 770 2255 50  0000 C CNN
F 1 "33K" V 840 2280 50  0000 C CNN
F 2 "Resistors_SMD:R_0603_HandSoldering" H 910 2280 50  0001 C CNN
F 3 "" H 910 2280 50  0000 C CNN
	1    910  2280
	0    1    1    0   
$EndComp
Wire Wire Line
	1010 2280 1060 2280
Wire Wire Line
	810  2280 805  2280
$Comp
L sd_wav_pcm5100-archive:R_Small R2
U 1 1
P 950 1310
F 0 "R2" V 875 1340 50  0000 C CNN
F 1 "10K" V 805 1315 50  0000 C CNN
F 2 "Resistors_SMD:R_0603_HandSoldering" H 950 1310 50  0001 C CNN
F 3 "" H 950 1310 50  0000 C CNN
	1    950  1310
	-1   0    0    1   
$EndComp
Wire Wire Line
	950  2080 1060 2080
Wire Wire Line
	950  1410 950  1530
$Comp
L sd_wav_pcm5100-archive:+3.3V #PWR044
U 1 1
P 950 1210
F 0 "#PWR044" H 950 1060 50  0001 C CNN
F 1 "+3.3V" V 965 1338 50  0000 L CNN
F 2 "" H 950 1210 50  0000 C CNN
F 3 "" H 950 1210 50  0000 C CNN
	1    950  1210
	1    0    0    -1  
$EndComp
NoConn ~ 1060 2480
Wire Wire Line
	6460 3480 6690 3480
Wire Wire Line
	6460 3380 6690 3380
Wire Wire Line
	6460 4080 6690 4080
Text Label 6690 3380 0    60   ~ 0
SWDIO
Text Label 6690 3480 0    60   ~ 0
SWCLK
Text Label 6690 4080 0    60   ~ 0
SWO
$Comp
L sd_wav_pcm5100-archive:Jumper_NC_Small JP2
U 1 1
P 720 2285
F 0 "JP2" H 790 2470 50  0000 R CNN
F 1 "LOW" H 810 2385 50  0000 R CNN
F 2 "Resistors_SMD:R_0603_HandSoldering" H 720 2285 50  0001 C CNN
F 3 "" H 720 2285 50  0000 C CNN
	1    720  2285
	0    -1   -1   0   
$EndComp
Wire Wire Line
	950  1530 790  1530
Wire Wire Line
	790  1530 790  1220
Connection ~ 950  1530
Text Label 790  1220 1    60   ~ 0
nRST
$Comp
L sd_wav_pcm5100-archive:Conn_01x06 P1
U 1 1
P 6285 7040
F 0 "P1" H 6362 7081 50  0000 L CNN
F 1 "ST-LINK" H 6362 6990 50  0000 L CNN
F 2 "Pin_Headers:Pin_Header_Straight_1x06_Pitch2.54mm" H 6285 7040 50  0001 C CNN
F 3 "" H 6285 7040 50  0000 C CNN
	1    6285 7040
	1    0    0    -1  
$EndComp
Wire Wire Line
	6085 6840 5925 6840
Wire Wire Line
	6085 6940 5925 6940
Wire Wire Line
	6085 7040 5925 7040
Text Label 5925 6840 2    60   ~ 0
nRST
Text Label 5925 6940 2    60   ~ 0
SWDIO
Text Label 5925 7040 2    60   ~ 0
SWCLK
Text Label 5925 7140 2    60   ~ 0
SWO
Wire Wire Line
	6085 7140 5925 7140
$Comp
L sd_wav_pcm5100-archive:GND #PWR045
U 1 1
P 6085 7340
F 0 "#PWR045" H 6085 7090 50  0001 C CNN
F 1 "GND" H 6090 7167 50  0000 C CNN
F 2 "" H 6085 7340 50  0000 C CNN
F 3 "" H 6085 7340 50  0000 C CNN
	1    6085 7340
	1    0    0    -1  
$EndComp
$Comp
L sd_wav_pcm5100-archive:+3.3V #PWR046
U 1 1
P 6085 7240
F 0 "#PWR046" H 6085 7090 50  0001 C CNN
F 1 "+3.3V" V 6100 7368 50  0000 L CNN
F 2 "" H 6085 7240 50  0000 C CNN
F 3 "" H 6085 7240 50  0000 C CNN
	1    6085 7240
	0    -1   -1   0   
$EndComp
Wire Wire Line
	1060 4380 910  4380
Wire Wire Line
	1060 4480 910  4480
Wire Wire Line
	1060 4580 910  4580
Wire Wire Line
	1060 3780 960  3780
Wire Wire Line
	1060 3880 960  3880
Wire Wire Line
	1060 3980 960  3980
Wire Wire Line
	1060 4080 960  4080
Wire Wire Line
	6460 2980 6640 2980
Wire Wire Line
	6460 3080 6640 3080
Wire Wire Line
	6460 3180 6640 3180
Wire Wire Line
	6460 3280 6640 3280
$Comp
L sd_wav_pcm5100-archive:Screw_Terminal_01x04 J3
U 1 1
P 3040 7095
F 0 "J3" H 3030 7465 50  0000 C CNN
F 1 "BTN_8-11" H 2995 7365 50  0000 C CNN
F 2 "Terminal_Blocks:TerminalBlock_Pheonix_MPT-2.54mm_4pol" H 3040 6670 50  0001 C CNN
F 3 "" H 3015 7295 50  0001 C CNN
	1    3040 7095
	-1   0    0    -1  
$EndComp
$Comp
L sd_wav_pcm5100-archive:Screw_Terminal_01x03 J2
U 1 1
P 2040 7080
F 0 "J2" H 2065 7430 50  0000 C CNN
F 1 "BTN_5-7" H 2035 7315 50  0000 C CNN
F 2 "Terminal_Blocks:TerminalBlock_Pheonix_MPT-2.54mm_3pol" H 2040 6755 50  0001 C CNN
F 3 "" H 2015 7180 50  0001 C CNN
	1    2040 7080
	-1   0    0    -1  
$EndComp
$Comp
L sd_wav_pcm5100-archive:Screw_Terminal_01x04 J1
U 1 1
P 835 7095
F 0 "J1" H 845 7450 50  0000 C CNN
F 1 "BTN_1-4" H 810 7355 50  0000 C CNN
F 2 "Terminal_Blocks:TerminalBlock_Pheonix_MPT-2.54mm_4pol" H 835 6670 50  0001 C CNN
F 3 "" H 810 7295 50  0001 C CNN
	1    835  7095
	-1   0    0    -1  
$EndComp
Text Label 910  4380 2    60   ~ 0
BTN5
Text Label 910  4480 2    60   ~ 0
BTN6
Text Label 910  4580 2    60   ~ 0
BTN7
Text Label 960  3780 2    60   ~ 0
BTN1
Text Label 960  3880 2    60   ~ 0
BTN2
Text Label 960  3980 2    60   ~ 0
BTN3
Text Label 960  4080 2    60   ~ 0
BTN4
Text Label 6640 2980 0    60   ~ 0
BTN8
Text Label 6640 3080 0    60   ~ 0
BTN9
Text Label 6640 3180 0    60   ~ 0
BTN10
Text Label 6640 3280 0    60   ~ 0
BTN11
Wire Wire Line
	3240 6995 3425 6995
Wire Wire Line
	3240 7095 3425 7095
Wire Wire Line
	3240 7195 3425 7195
Wire Wire Line
	3240 7295 3425 7295
Wire Wire Line
	1035 6995 1260 6995
Wire Wire Line
	1035 7095 1260 7095
Wire Wire Line
	1035 7195 1260 7195
Wire Wire Line
	1035 7295 1260 7295
Wire Wire Line
	2240 6980 2470 6980
Wire Wire Line
	2240 7080 2470 7080
Wire Wire Line
	2240 7180 2470 7180
Text Label 3425 6995 0    60   ~ 0
BTN8
Text Label 3425 7095 0    60   ~ 0
BTN9
Text Label 3425 7195 0    60   ~ 0
BTN10
Text Label 3425 7295 0    60   ~ 0
BTN11
Text Label 1260 6995 0    60   ~ 0
BTN1
Text Label 1260 7095 0    60   ~ 0
BTN2
Text Label 1260 7195 0    60   ~ 0
BTN3
Text Label 1260 7295 0    60   ~ 0
BTN4
Text Label 2470 6980 0    60   ~ 0
BTN5
Text Label 2470 7080 0    60   ~ 0
BTN6
Text Label 2470 7180 0    60   ~ 0
BTN7
NoConn ~ 1060 3480
NoConn ~ 1060 3580
NoConn ~ 1060 4280
NoConn ~ 1060 4780
NoConn ~ 1060 4880
NoConn ~ 1060 4980
NoConn ~ 1060 5080
NoConn ~ 1060 5180
NoConn ~ 1060 5280
NoConn ~ 6460 4980
NoConn ~ 6460 4880
NoConn ~ 6460 4680
NoConn ~ 6460 4580
NoConn ~ 6460 4480
NoConn ~ 6460 4380
NoConn ~ 6460 4280
NoConn ~ 6460 4180
NoConn ~ 6460 3980
NoConn ~ 6460 3880
NoConn ~ 6460 3780
NoConn ~ 6460 3580
NoConn ~ 6460 2880
NoConn ~ 6460 2680
NoConn ~ 6460 2380
NoConn ~ 6460 2080
NoConn ~ 10305 6050
NoConn ~ 10305 6150
$Comp
L sd_wav_pcm5100-archive:Conn_01x02 P4
U 1 1
P 6260 6100
F 0 "P4" V 6370 6140 50  0000 R CNN
F 1 "Supply" V 6445 6215 50  0000 R CNN
F 2 "Pin_Headers:Pin_Header_Straight_1x02_Pitch2.54mm" H 6260 6100 50  0001 C CNN
F 3 "" H 6260 6100 50  0000 C CNN
	1    6260 6100
	1    0    0    -1  
$EndComp
$Comp
L sd_wav_pcm5100-archive:GND #PWR047
U 1 1
P 6060 6200
F 0 "#PWR047" H 6060 5950 50  0001 C CNN
F 1 "GND" H 6065 6027 50  0000 C CNN
F 2 "" H 6060 6200 50  0000 C CNN
F 3 "" H 6060 6200 50  0000 C CNN
	1    6060 6200
	1    0    0    -1  
$EndComp
$Comp
L sd_wav_pcm5100-archive:+3.3V #PWR048
U 1 1
P 6060 6100
F 0 "#PWR048" H 6060 5950 50  0001 C CNN
F 1 "+3.3V" V 6075 6228 50  0000 L CNN
F 2 "" H 6060 6100 50  0000 C CNN
F 3 "" H 6060 6100 50  0000 C CNN
	1    6060 6100
	0    -1   -1   0   
$EndComp
Wire Wire Line
	3860 5710 3960 5710
Wire Wire Line
	3760 5710 3860 5710
Wire Wire Line
	3760 5710 3760 5765
Wire Wire Line
	3660 5710 3760 5710
Wire Wire Line
	3560 1490 4215 1490
Wire Wire Line
	3660 1295 4215 1295
Wire Wire Line
	3760 1110 4215 1110
Wire Wire Line
	3860 915  4215 915 
Wire Wire Line
	3960 710  4215 710 
Wire Wire Line
	8780 5295 8780 5750
Wire Wire Line
	8910 920  8910 1100
Wire Wire Line
	10010 915  10010 1100
Wire Wire Line
	10125 1200 10195 1200
Wire Wire Line
	8605 1800 8910 1800
Wire Wire Line
	8205 1700 8355 1700
Wire Wire Line
	7930 1600 8200 1600
Wire Wire Line
	8810 3780 8930 3780
Wire Wire Line
	10500 3580 10615 3580
Wire Wire Line
	10500 3360 10500 3580
Wire Wire Line
	720  2160 720  2185
Wire Wire Line
	950  1530 950  2080
$EndSCHEMATC
